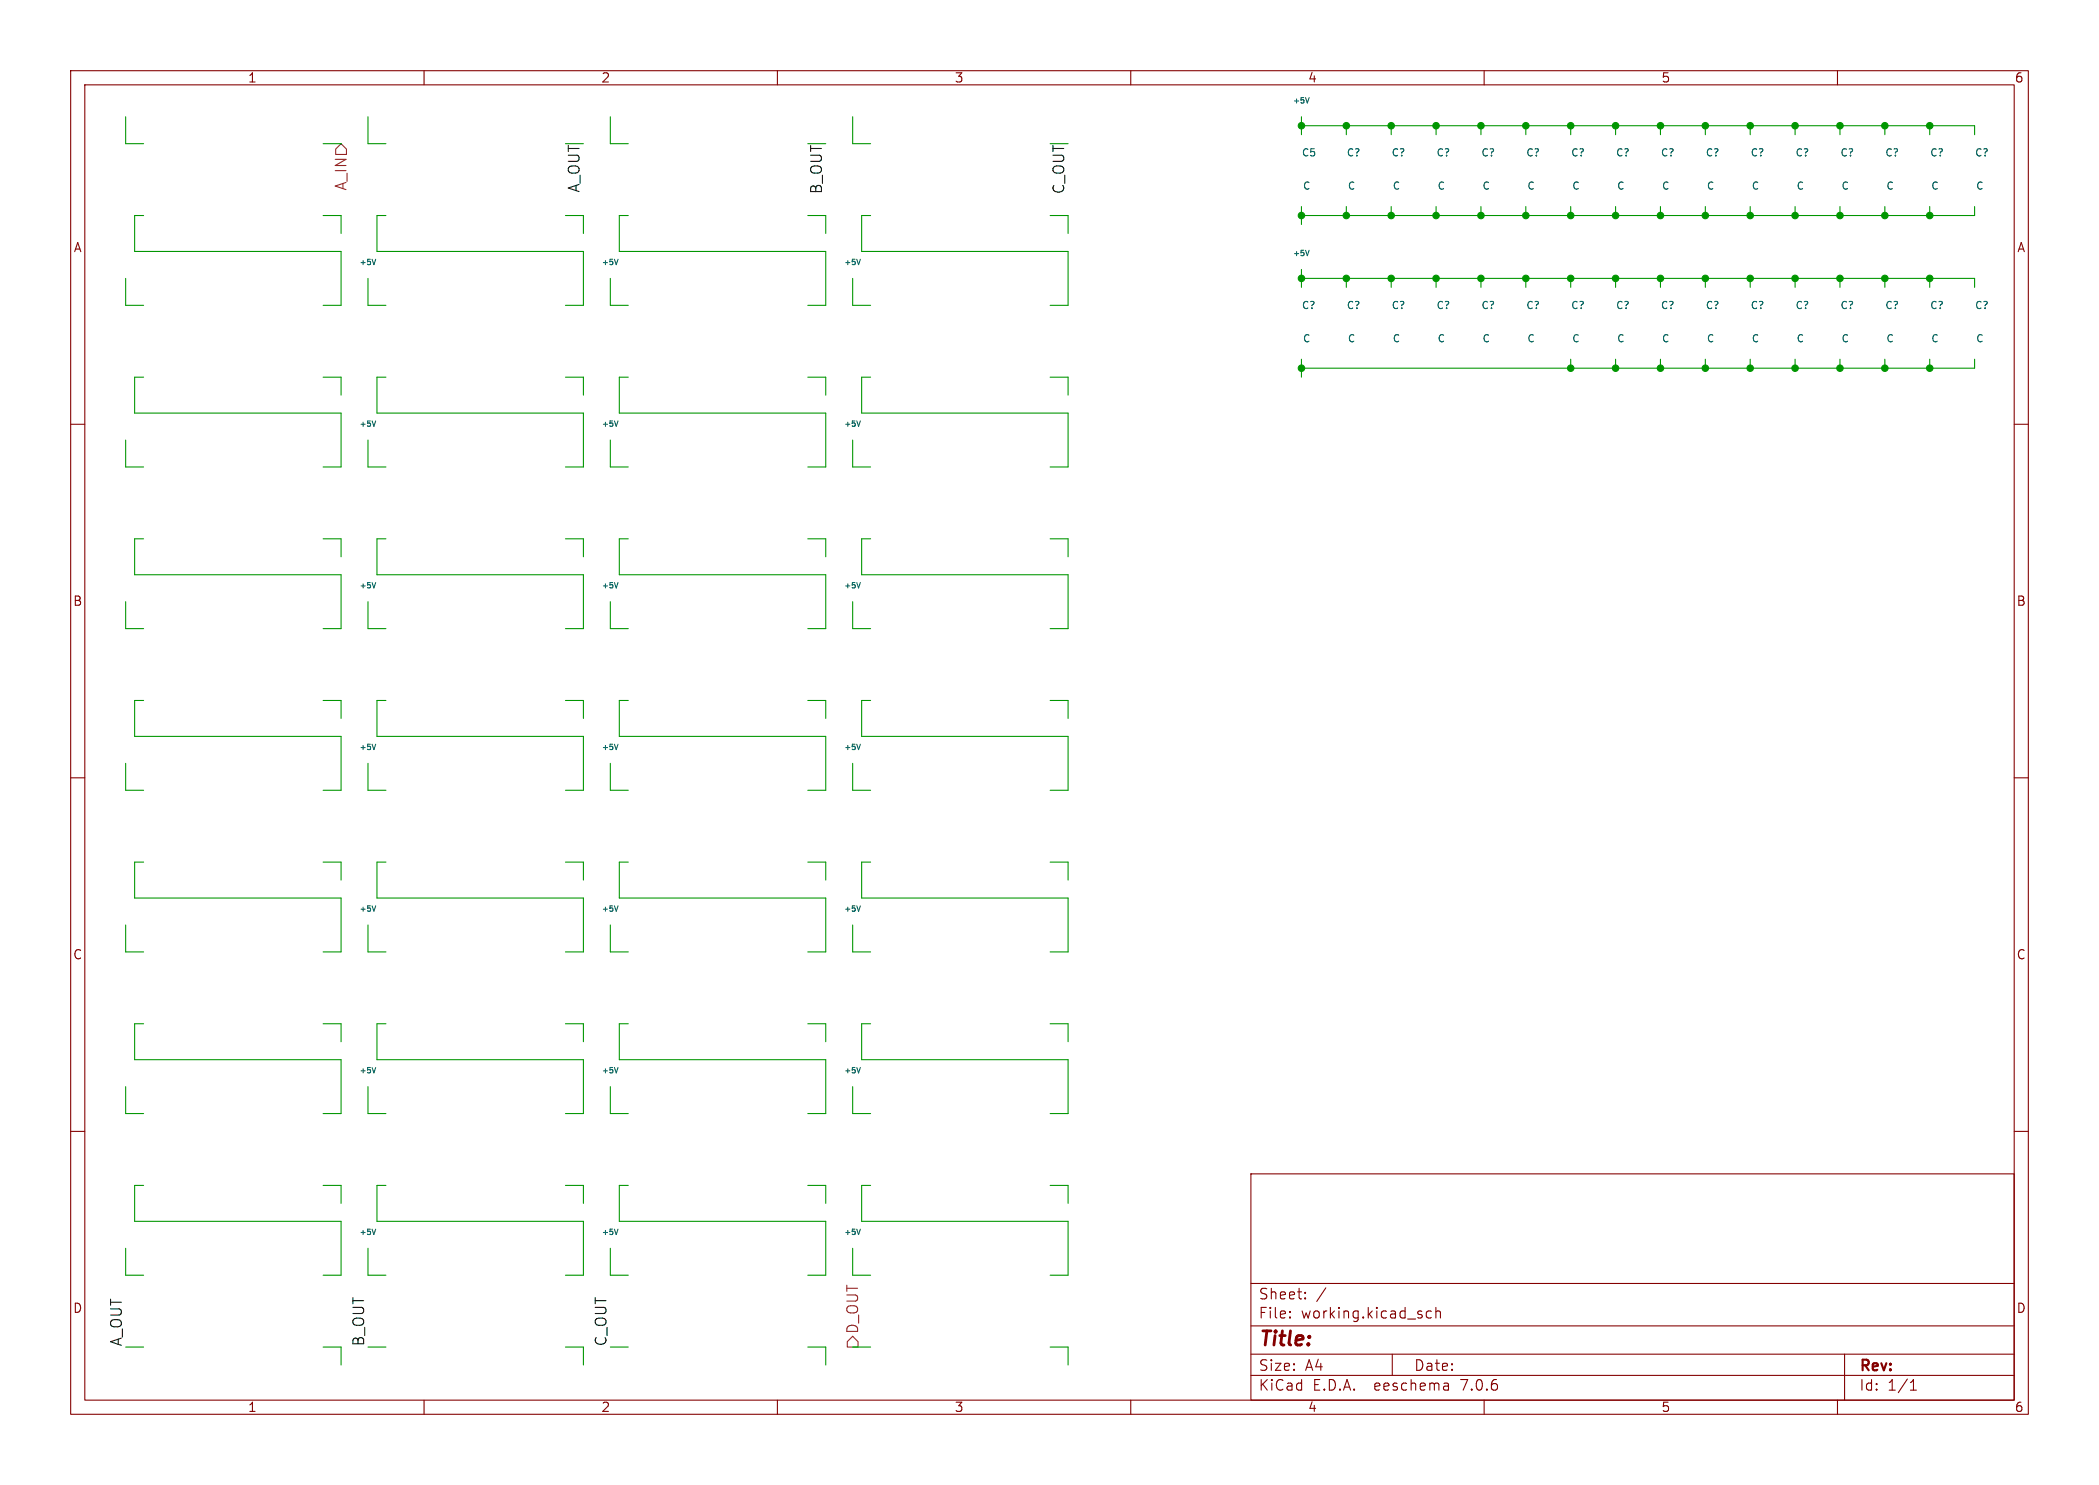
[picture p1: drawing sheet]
<svg xmlns="http://www.w3.org/2000/svg" width="297mm" height="210mm" viewBox="0 0 297 210" stroke-linecap="round" stroke-linejoin="round" font-family="sans-serif">
<g fill="none" stroke="#840000" stroke-width=".15">
<path d="M10 10h277v190h-277zM12 12h273v186h-273zM60 10v2M110 10v2M160 10v2M210 10v2M260 10v2M10 60h2M285 60h2M10 110h2M285 110h2M10 160h2"/>
<path d="M285 160h2M177 166h108v32h-108zM60 198v2M110 198v2M160 198v2M177 194.5h108M177 191.5h108M177 187.5h108M177 181.5h108M182.5 186.3h.1l-.1 .1M182.5 186.3v.1M182.5 185.5v.1"/>
<path d="M182.5 185.5h.1l-.1 .1M184.7 183.6v.1M184.7 183.6h-.1l.1 .1M184.7 182.8v.1M184.7 182.8h-.1l.1 .1M187.6 182.1l-1.3 2M197 191.5v3M202.5 185.5l-.4-.1-.3 .3v.4l.2 .2 .1 .1 .4-.1M203.2 185.5a.37 .37 0 0 1 .6 .1v.8M203.2 184.9v1.5M204.9 195.7l.1 .9M205 196.5l-.2 .1"/>
<path d="M205 196h-.2M210 198v2M260 198v2M261 191.5v6.5M270.3 196.6h.9M270.3 195.5l.4-.4v1.5"/>
</g>
<path d="M47.5 21.1l.8-.8 .7 .8v.7h-1.5zM120.6 189l.8 .7v.8h-1.5v-.8z" fill="none" stroke="#725600" stroke-width=".15"/>
<g fill="none" stroke="#009600" stroke-width=".15">
<path d="M17.8 16.5v3.8h2.5M52.1 16.5v3.8h2.5M86.4 16.5v3.8h2.5M120.6 16.5v3.8h2.6M184.1 16.5v2.6M184.1 17.8h95.3v1.3M190.5 17.8v1.3M196.8 17.8v1.3M203.2 17.8v1.3M209.5 17.8v1.3M215.9 17.8v1.3M222.2 17.8v1.3"/>
<path d="M228.6 17.8v1.3M234.9 17.8v1.3M241.3 17.8v1.3M247.6 17.8v1.3M254 17.8v1.3M260.3 17.8v1.3M266.7 17.8v1.3M273 17.8v1.3M17.8 39.4v3.8h2.5M20.3 30.5h-1.3v5.1h29.3v7.6h-2.6M45.7 30.5h2.6v2.5M45.7 20.3h2.6"/>
<path d="M52.1 39.4v3.8h2.5M54.6 30.5h-1.3v5.1h29.2v7.6h-2.5M80 30.5h2.5v2.5M86.4 39.4v3.8h2.5M88.9 30.5h-1.3v5.1h29.2v7.6h-2.5M114.3 30.5h2.5v2.5M120.6 39.4v3.8h2.6M123.2 30.5h-1.3v5.1h29.2v7.6h-2.5M148.6 30.5h2.5v2.5M184.1 29.2v2.6M184.1 38.1v2.5M184.1 39.4h95.3v1.2"/>
<path d="M190.5 29.2v1.3M190.5 39.4v1.2M196.8 29.2v1.3M196.8 39.4v1.2M203.2 29.2v1.3M203.2 39.4v1.2M209.5 29.2v1.3M209.5 39.4v1.2M215.9 29.2v1.3M215.9 39.4v1.2M222.2 29.2v1.3M222.2 39.4v1.2"/>
<path d="M228.6 29.2v1.3M228.6 39.4v1.2M234.9 29.2v1.3M234.9 39.4v1.2M241.3 29.2v1.3M241.3 39.4v1.2M247.6 29.2v1.3M247.6 39.4v1.2M254 29.2v1.3M254 39.4v1.2M260.3 29.2v1.3M260.3 39.4v1.2"/>
<path d="M266.7 29.2v1.3M266.7 39.4v1.2M273 29.2v1.3M273 39.4v1.2M279.4 29.2v1.3h-95.3M20.3 53.3h-1.3v5.1h29.3v7.6h-2.6M45.7 53.3h2.6v2.6M54.6 53.3h-1.3v5.1h29.2v7.6h-2.5M80 53.3h2.5v2.6M88.9 53.3h-1.3v5.1h29.2v7.6h-2.5M114.3 53.3h2.5v2.6M123.2 53.3h-1.3v5.1h29.2v7.6h-2.5"/>
<path d="M148.6 53.3h2.5v2.6M184.1 50.8v2.5M222.2 50.8v1.3M228.6 50.8v1.3M234.9 50.8v1.3M241.3 50.8v1.3M247.6 50.8v1.3M254 50.8v1.3M260.3 50.8v1.3M266.7 50.8v1.3M273 50.8v1.3M279.4 50.8v1.3h-95.3"/>
<path d="M17.8 62.2v3.8h2.5M20.3 76.2h-1.3v5.1h29.3v7.6h-2.6M45.7 76.2h2.6v2.5M52.1 62.2v3.8h2.5M54.6 76.2h-1.3v5.1h29.2v7.6h-2.5M80 76.2h2.5v2.5M86.4 62.2v3.8h2.5M88.9 76.2h-1.3v5.1h29.2v7.6h-2.5M114.3 76.2h2.5v2.5M120.6 62.2v3.8h2.6M123.2 76.2h-1.3v5.1h29.2v7.6h-2.5M148.6 76.2h2.5v2.5"/>
<path d="M17.8 85.1v3.8h2.5M20.3 99.1h-1.3v5h29.3v7.7h-2.6M45.7 99.1h2.6v2.5M52.1 85.1v3.8h2.5M54.6 99.1h-1.3v5h29.2v7.7h-2.5M80 99.1h2.5v2.5M86.4 85.1v3.8h2.5M88.9 99.1h-1.3v5h29.2v7.7h-2.5M114.3 99.1h2.5v2.5M120.6 85.1v3.8h2.6M123.2 99.1h-1.3v5h29.2v7.7h-2.5M148.6 99.1h2.5v2.5"/>
<path d="M17.8 108v3.8h2.5M52.1 108v3.8h2.5M86.4 108v3.8h2.5M120.6 108v3.8h2.6M17.8 130.8v3.8h2.5M20.3 121.9h-1.3v5.1h29.3v7.6h-2.6M45.7 121.9h2.6v2.6M52.1 130.8v3.8h2.5M54.6 121.9h-1.3v5.1h29.2v7.6h-2.5M80 121.9h2.5v2.6M86.4 130.8v3.8h2.5M88.9 121.9h-1.3v5.1h29.2v7.6h-2.5"/>
<path d="M114.3 121.9h2.5v2.6M120.6 130.8v3.8h2.6M123.2 121.9h-1.3v5.1h29.2v7.6h-2.5M148.6 121.9h2.5v2.6M17.8 153.7v3.8h2.5M20.3 144.8h-1.3v5.1h29.3v7.6h-2.6M45.7 144.8h2.6v2.5M52.1 153.7v3.8h2.5M54.6 144.8h-1.3v5.1h29.2v7.6h-2.5M80 144.8h2.5v2.5M86.4 153.7v3.8h2.5M88.9 144.8h-1.3v5.1h29.2v7.6h-2.5"/>
<path d="M114.3 144.8h2.5v2.5M120.6 153.7v3.8h2.6M123.2 144.8h-1.3v5.1h29.2v7.6h-2.5M148.6 144.8h2.5v2.5M17.8 176.5v3.8h2.5M20.3 167.6h-1.3v5.1h29.3v7.6h-2.6M45.7 167.6h2.6v2.6M52.1 176.5v3.8h2.5M54.6 167.6h-1.3v5.1h29.2v7.6h-2.5M80 167.6h2.5v2.6M86.4 176.5v3.8h2.5M88.9 167.6h-1.3v5.1h29.2v7.6h-2.5"/>
<path d="M114.3 167.6h2.5v2.6M120.6 176.5v3.8h2.6M123.2 167.6h-1.3v5.1h29.2v7.6h-2.5M148.6 167.6h2.5v2.6M17.8 190.5h2.5M45.7 190.5h2.6v2.5M52.1 190.5h2.5M80 190.5h2.5v2.5M86.4 190.5h2.5M114.3 190.5h2.5v2.5M120.6 190.5h2.6M148.6 190.5h2.5v2.5"/>
</g>
<g fill="none" stroke="#006464" stroke-width=".15">
<path d="M185.2 13.8l-.2 .8M53.2 36.7l-.3 .7M87.4 36.7l-.2 .7M121.7 36.7l-.2 .7M185.2 35.4l-.2 .8M53.2 59.5l-.3 .8M87.4 59.5l-.2 .8M121.7 59.5l-.2 .8M53.2 82.4l-.3 .7M87.4 82.4l-.2 .7M121.7 82.4l-.2 .7M53.2 105.2l-.3 .8"/>
<path d="M87.4 105.2l-.2 .8M121.7 105.2l-.2 .8M53.2 128.1l-.3 .8M87.4 128.1l-.2 .8M121.7 128.1l-.2 .8M53.2 151l-.3 .7M87.4 151l-.2 .7M121.7 151l-.2 .7M53.2 173.8l-.3 .8M87.4 173.8l-.2 .8M121.7 173.8l-.2 .8"/>
</g>
<g fill="#009600" stroke="#009600" stroke-width=".15">
<circle cx="184.1" cy="39.4" r=".46"/>
<circle cx="190.5" cy="39.4" r=".46"/>
<circle cx="184.1" cy="52.1" r=".46"/>
<circle cx="184.1" cy="30.5" r=".46"/>
<circle cx="190.5" cy="30.5" r=".46"/>
<circle cx="241.3" cy="39.4" r=".46"/>
<circle cx="247.6" cy="39.4" r=".46"/>
<circle cx="247.6" cy="17.8" r=".46"/>
<circle cx="228.6" cy="30.5" r=".46"/>
<circle cx="247.6" cy="30.5" r=".46"/>
<circle cx="241.3" cy="30.5" r=".46"/>
<circle cx="241.3" cy="17.8" r=".46"/>
<circle cx="203.2" cy="30.5" r=".46"/>
<circle cx="209.5" cy="30.5" r=".46"/>
<circle cx="203.2" cy="17.8" r=".46"/>
<circle cx="209.5" cy="17.8" r=".46"/>
<circle cx="222.2" cy="17.8" r=".46"/>
<circle cx="228.6" cy="17.8" r=".46"/>
<circle cx="234.9" cy="17.8" r=".46"/>
<circle cx="215.9" cy="30.5" r=".46"/>
<circle cx="215.9" cy="39.4" r=".46"/>
<circle cx="209.5" cy="39.4" r=".46"/>
<circle cx="222.2" cy="30.5" r=".46"/>
<circle cx="215.9" cy="17.8" r=".46"/>
<circle cx="266.7" cy="39.4" r=".46"/>
<circle cx="260.3" cy="39.4" r=".46"/>
<circle cx="254" cy="39.4" r=".46"/>
<circle cx="260.3" cy="52.1" r=".46"/>
<circle cx="266.7" cy="52.1" r=".46"/>
<circle cx="273" cy="52.1" r=".46"/>
<circle cx="273" cy="39.4" r=".46"/>
<circle cx="196.8" cy="30.5" r=".46"/>
<circle cx="196.8" cy="17.8" r=".46"/>
<circle cx="190.5" cy="17.8" r=".46"/>
<circle cx="203.2" cy="39.4" r=".46"/>
<circle cx="196.8" cy="39.4" r=".46"/>
<circle cx="184.1" cy="17.8" r=".46"/>
<circle cx="254" cy="52.1" r=".46"/>
<circle cx="247.6" cy="52.1" r=".46"/>
<circle cx="234.9" cy="39.4" r=".46"/>
<circle cx="234.9" cy="30.5" r=".46"/>
<circle cx="228.6" cy="52.1" r=".46"/>
<circle cx="222.2" cy="52.1" r=".46"/>
<circle cx="222.2" cy="39.4" r=".46"/>
<circle cx="228.6" cy="39.4" r=".46"/>
<circle cx="241.3" cy="52.1" r=".46"/>
<circle cx="234.9" cy="52.1" r=".46"/>
<circle cx="254" cy="30.5" r=".46"/>
<circle cx="260.3" cy="30.5" r=".46"/>
<circle cx="273" cy="17.8" r=".46"/>
<circle cx="266.7" cy="17.8" r=".46"/>
<circle cx="266.7" cy="30.5" r=".46"/>
<circle cx="273" cy="30.5" r=".46"/>
<circle cx="260.3" cy="17.8" r=".46"/>
<circle cx="254" cy="17.8" r=".46"/>
</g>
<text font-size="2.8" fill="#840000" x="178" y="190.9">Title:</text>
<g font-size="2.1" fill="#725600">
<text x="49.3" y="27" transform="rotate(-90 49.3 27)">A_IN</text>
<text x="121.6" y="188.7" transform="rotate(-90 121.6 188.7)">D_OUT</text>
</g>
<g font-size="2.1" fill="#009600">
<text x="82.1" y="27.3" transform="rotate(-90 82.1 27.3)">A_OUT</text>
<text x="116.4" y="27.5" transform="rotate(-90 116.4 27.5)">B_OUT</text>
<text x="150.7" y="27.5" transform="rotate(-90 150.7 27.5)">C_OUT</text>
</g>
<g font-size="2.1" fill="#840000">
<text x="178" y="184">Sheet:</text>
<text x="178" y="186.7">File:</text>
<text x="184.1" y="186.7">working.kicad_sch</text>
<text x="178" y="196.9">KiCad</text>
<text x="178" y="194.1">Size:</text>
<text x="184.7" y="194.1">A4</text>
<text x="185.7" y="196.9">E.D.A.</text>
<text x="194.6" y="196.9">eeschema</text>
<text x="200" y="194.1">Date:</text>
<text x="207" y="196.9">7.0.6</text>
<text x="263" y="194.3">Rev:</text>
<text x="263" y="196.9">Id:</text>
<text x="267.1" y="196.9">1/1</text>
</g>
<g font-size="2.1" fill="#0f0f0f">
<text x="17.4" y="190.5" transform="rotate(-90 17.4 190.5)">A_OUT</text>
<text x="51.7" y="190.5" transform="rotate(-90 51.7 190.5)">B_OUT</text>
<text x="85.9" y="190.5" transform="rotate(-90 85.9 190.5)">C_OUT</text>
</g>
<g font-size="1.8" fill="#840000">
<text x="35" y="11.9">1</text>
<text x="85" y="11.9">2</text>
<text x="135" y="11.9">3</text>
<text x="185" y="11.9">4</text>
<text x="235" y="11.9">5</text>
<text x="285" y="11.9">6</text>
<text x="10.3" y="35.9">A</text>
<text x="285.3" y="35.9">A</text>
<text x="10.3" y="85.9">B</text>
<text x="285.3" y="85.9">B</text>
<text x="10.3" y="135.9">C</text>
<text x="285.3" y="135.9">C</text>
<text x="10.3" y="185.9">D</text>
<text x="285.3" y="185.9">D</text>
<text x="35" y="199.9">1</text>
<text x="85" y="199.9">2</text>
<text x="135" y="199.9">3</text>
<text x="185" y="199.9">4</text>
<text x="235" y="199.9">5</text>
<text x="285" y="199.9">6</text>
</g>
<g font-size="1.4" fill="#006464">
<text x="184.1" y="22.3">C5</text>
<text x="190.5" y="22.3">C?</text>
<text x="196.8" y="22.3">C?</text>
<text x="203.2" y="22.3">C?</text>
<text x="209.5" y="22.3">C?</text>
<text x="215.9" y="22.3">C?</text>
<text x="222.2" y="22.3">C?</text>
<text x="228.6" y="22.3">C?</text>
<text x="234.9" y="22.3">C?</text>
<text x="241.3" y="22.3">C?</text>
<text x="247.6" y="22.3">C?</text>
<text x="254" y="22.3">C?</text>
<text x="260.3" y="22.3">C?</text>
<text x="266.7" y="22.3">C?</text>
<text x="273" y="22.3">C?</text>
<text x="279.4" y="22.3">C?</text>
<text x="184.3" y="27">C</text>
<text x="190.6" y="27">C</text>
<text x="197" y="27">C</text>
<text x="203.3" y="27">C</text>
<text x="209.7" y="27">C</text>
<text x="216" y="27">C</text>
<text x="222.4" y="27">C</text>
<text x="228.7" y="27">C</text>
<text x="235.1" y="27">C</text>
<text x="241.4" y="27">C</text>
<text x="247.8" y="27">C</text>
<text x="254.1" y="27">C</text>
<text x="260.5" y="27">C</text>
<text x="266.8" y="27">C</text>
<text x="273.2" y="27">C</text>
<text x="279.5" y="27">C</text>
<text x="184.1" y="43.9">C?</text>
<text x="190.5" y="43.9">C?</text>
<text x="196.8" y="43.9">C?</text>
<text x="203.2" y="43.9">C?</text>
<text x="209.5" y="43.9">C?</text>
<text x="215.9" y="43.9">C?</text>
<text x="222.2" y="43.9">C?</text>
<text x="228.6" y="43.9">C?</text>
<text x="234.9" y="43.9">C?</text>
<text x="241.3" y="43.9">C?</text>
<text x="247.6" y="43.9">C?</text>
<text x="254" y="43.9">C?</text>
<text x="260.3" y="43.9">C?</text>
<text x="266.7" y="43.9">C?</text>
<text x="273" y="43.9">C?</text>
<text x="279.4" y="43.9">C?</text>
<text x="184.3" y="48.6">C</text>
<text x="190.6" y="48.6">C</text>
<text x="197" y="48.6">C</text>
<text x="203.3" y="48.6">C</text>
<text x="209.7" y="48.6">C</text>
<text x="216" y="48.6">C</text>
<text x="222.4" y="48.6">C</text>
<text x="228.7" y="48.6">C</text>
<text x="235.1" y="48.6">C</text>
<text x="241.4" y="48.6">C</text>
<text x="247.8" y="48.6">C</text>
<text x="254.1" y="48.6">C</text>
<text x="260.5" y="48.6">C</text>
<text x="266.8" y="48.6">C</text>
<text x="273.2" y="48.6">C</text>
<text x="279.5" y="48.6">C</text>
</g>
<g font-size="1.1" fill="#006464">
<text x="182.8" y="14.8">+5V</text>
<text x="50.8" y="37.7">+5V</text>
<text x="85" y="37.7">+5V</text>
<text x="119.3" y="37.7">+5V</text>
<text x="182.8" y="36.4">+5V</text>
<text x="50.8" y="60.6">+5V</text>
<text x="85" y="60.6">+5V</text>
<text x="119.3" y="60.6">+5V</text>
<text x="50.8" y="83.4">+5V</text>
<text x="85" y="83.4">+5V</text>
<text x="119.3" y="83.4">+5V</text>
<text x="50.8" y="106.3">+5V</text>
<text x="85" y="106.3">+5V</text>
<text x="119.3" y="106.3">+5V</text>
<text x="50.8" y="129.1">+5V</text>
<text x="85" y="129.1">+5V</text>
<text x="119.3" y="129.1">+5V</text>
<text x="50.8" y="152">+5V</text>
<text x="85" y="152">+5V</text>
<text x="119.3" y="152">+5V</text>
<text x="50.8" y="174.9">+5V</text>
<text x="85" y="174.9">+5V</text>
<text x="119.3" y="174.9">+5V</text>
</g>
</svg>
